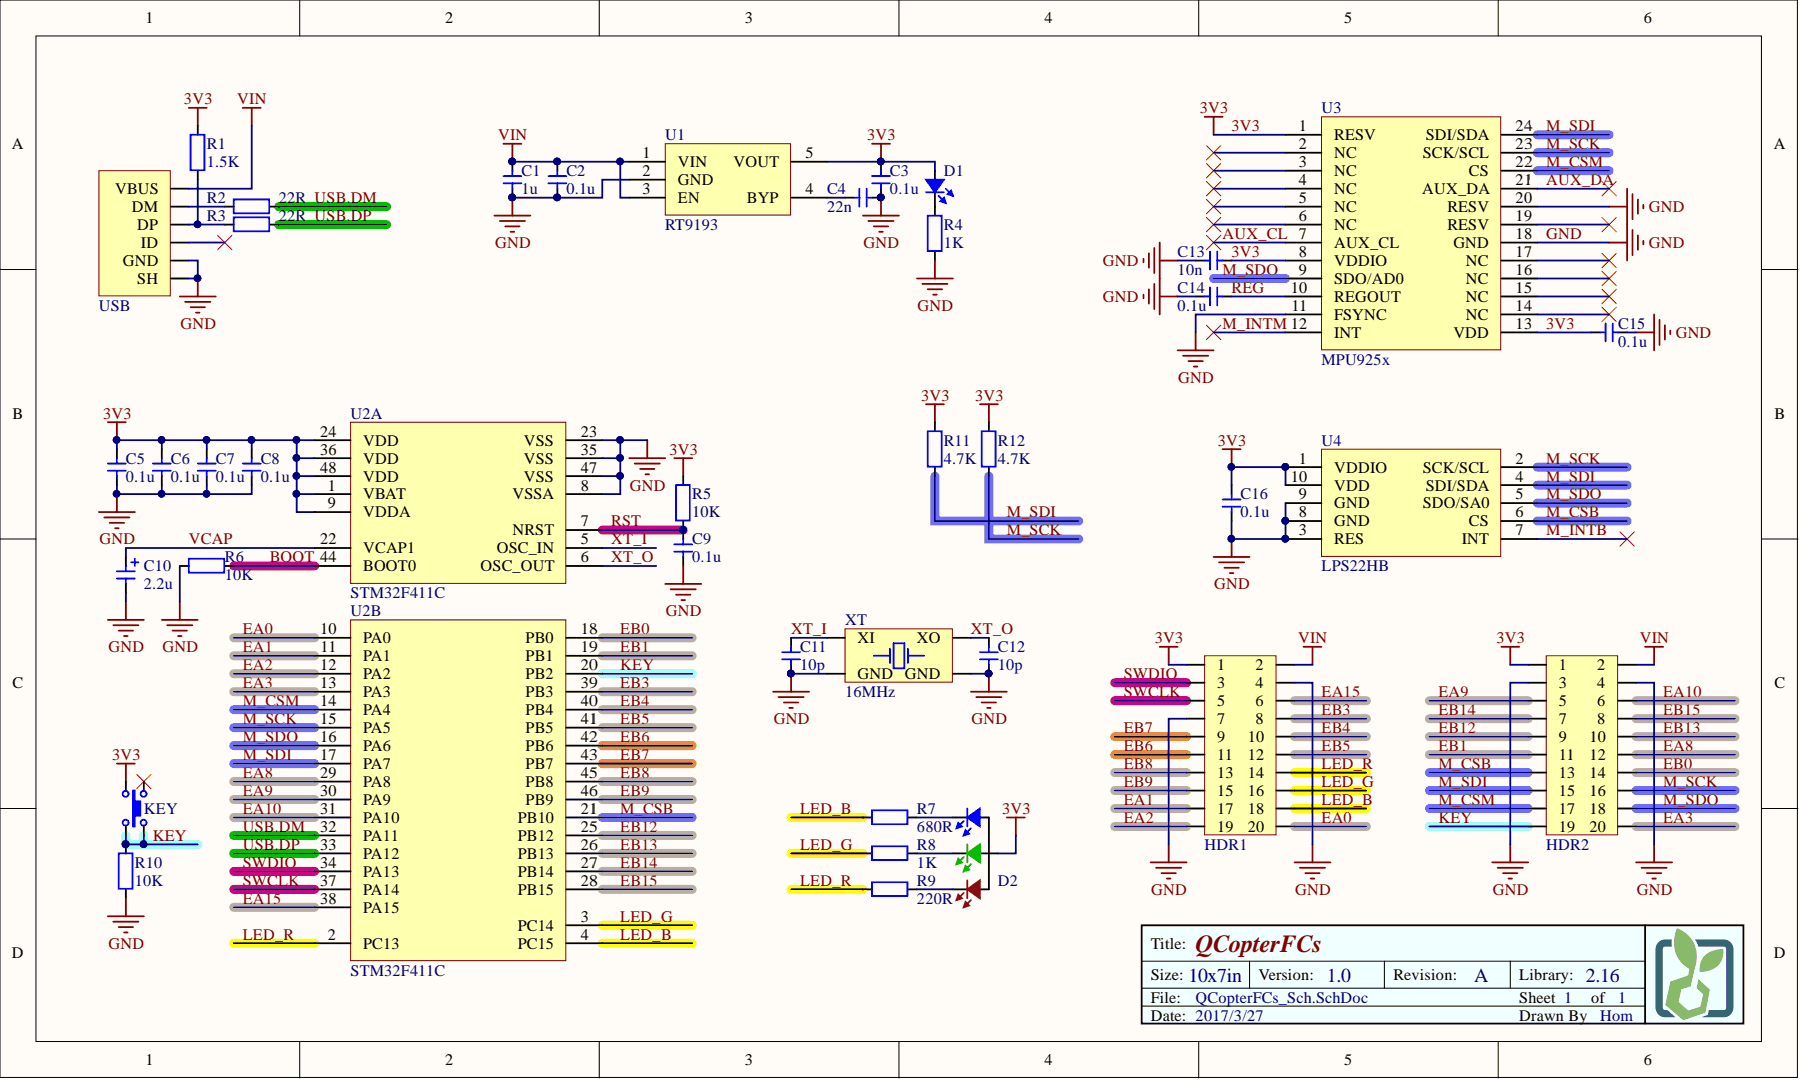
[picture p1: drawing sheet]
# Altium project QCopterFCs.PrjPCB
1 sheet, 39 parts. Net scope: global (net labels, ports and power ports of the same name join across sheets).
Board file: QCopterFCs_Pcb.PcbDoc

## Sheet QCopterFCs_Sch.SchDoc: QCopterFCs
size 254 x 152 mm; Author: Hom; CompanyName: KitSprout; DrawnBy: Hom; Engineer: Hom; Organization: KitSprout; Revision: A; SheetNumber: 1; SheetTotal: 1; Version: 1.0; LibVersion: 2.16

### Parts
C1  value 1u  [CAP_0603]  (hidden comment: Cap_0603)
C2  value 0.1u  [CAP_0603]  (hidden comment: Cap_0603)
C3  value 0.1u  [CAP_0603]  (hidden comment: Cap_0603)
C4  value 22n  [CAP_0603]  (hidden comment: Cap_0603)
C5  value 0.1u  [CAP_0402]  (hidden comment: Cap_0402)
C6  value 0.1u  [CAP_0402]  (hidden comment: Cap_0402)
C7  value 0.1u  [CAP_0402]  (hidden comment: Cap_0402)
C8  value 0.1u  [CAP_0402]  (hidden comment: Cap_0402)
C9  value 0.1u  [CAP_0402]  (hidden comment: Cap_0402)
C10  value 2.2u  [CAP_TAN_P0805]  (hidden comment: Cap_Tan_0805)
C11  value 10p  [CAP_0402]  (hidden comment: Cap_0402)
C12  value 10p  [CAP_0402]  (hidden comment: Cap_0402)
C13  value 10n  [CAP_0402]  (hidden comment: Cap_0402)
C14  value 0.1u  [CAP_0402]  (hidden comment: Cap_0402)
C15  value 0.1u  [CAP_0402]  (hidden comment: Cap_0402)
C16  value 0.1u  [CAP_0402]  (hidden comment: Cap_0402)
D1  LED_0603  [LED_0603_YELLOW]  (value not drawn)
D2  LED_1616_RGB  [LED_1616_RGB]  (value not drawn)
HDR1  HDR2x10_1.27  [HDR2X10_1.27_180S]  (value not drawn)
HDR2  HDR2x10_1.27  [HDR2X10_1.27_180S]  (value not drawn)
KEY  ButtonTACT  [ButtonTACT_3.5*3.55_90]  (value not drawn)
R1  value 1.5K  [RES_0402]  (hidden comment: Res_0402)
R2  value 22R  [RES_0402]  (hidden comment: Res_0402)
R3  value 22R  [RES_0402]  (hidden comment: Res_0402)
R4  value 1K  [RES_0603]  (hidden comment: Res_0603)
R5  value 10K  [RES_0402]  (hidden comment: Res_0402)
R6  value 10K  [RES_0402]  (hidden comment: Res_0402)
R7  value 680R  [RES_0402]  (hidden comment: Res_0402)
R8  value 1K  [RES_0402]  (hidden comment: Res_0402)
R9  value 220R  [RES_0402]  (hidden comment: Res_0402)
R10  value 10K  [RES_0402]  (hidden comment: Res_0402)
R11  value 4.7K  [RES_0402]  (hidden comment: Res_0402)
R12  value 4.7K  [RES_0402]  (hidden comment: Res_0402)
U1  RT9193  [SOT23-5]
U2  STM32F411C  [QFN_P0.5_48]  (parts A,B of 2)
U3  MPU925x  [QFN_P0.4_24]
U4  LPS22HB  [HCLGA-2x2_10]
USB  USB_Micro  [USB_Micro-AB]  (value not drawn)
XT  value 16MHz  [XT_2520_4]  (hidden comment: XTAL_2520_4P)

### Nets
3V3: C3.2 C5.2 C6.2 C7.2 C8.2 C13.1 C15.2 C16.1 D1.1(A) D2.4(A) HDR1.1 HDR2.1 KEY.3 R1.2 R5.1 R11.1 R12.1 U1.5(VOUT) U2.1(VBAT) U2.9(VDDA) U2.24(VDD) U2.36(VDD) U2.48(VDD) U3.1(RESV) U3.8(VDDIO) U3.13(VDD) U4.1(VDDIO) U4.10(VDD)
GND: C1.1 C2.1 C3.1 C4.1 C5.1 C6.1 C7.1 C8.1 C9.1 C10.2 C11.1 C12.1 C13.2 C14.2 C15.1 C16.2 HDR1.4 HDR1.7 HDR2.3 HDR2.4 R4.1 R6.1 R10.2 U1.2(GND) U2.8(VSSA) U2.23(VSS) U2.35(VSS) U2.47(VSS) U3.11(FSYNC) U3.18(GND) U3.20(RESV) U4.3(RES) U4.8(GND) U4.9(GND) USB.0(SH) USB.5(GND) XT.2(GND) XT.4(GND)
VIN: C1.2 C2.2 HDR1.2 HDR2.2 U1.1(VIN) U1.3(EN) USB.1(VBUS)
AUX_CL: U3.7(AUX_CL)
AUX_DA: U3.21(AUX_DA)
BOOT: R6.2 U2.44(BOOT0)
EA0: HDR1.20 U2.10(PA0)
EA1: HDR1.17 U2.11(PA1)
EA2: HDR1.19 U2.12(PA2)
EA3: HDR2.20 U2.13(PA3)
EA8: HDR2.12 U2.29(PA8)
EA9: HDR2.5 U2.30(PA9)
EA10: HDR2.6 U2.31(PA10)
EA15: HDR1.6 U2.38(PA15)
EB0: HDR2.14 U2.18(PB0)
EB1: HDR2.11 U2.19(PB1)
EB3: HDR1.8 U2.39(PB3)
EB4: HDR1.10 U2.40(PB4)
EB5: HDR1.12 U2.41(PB5)
EB6: HDR1.11 U2.42(PB6)
EB7: HDR1.9 U2.43(PB7)
EB8: HDR1.13 U2.45(PB8)
EB9: HDR1.15 U2.46(PB9)
EB12: HDR2.9 U2.25(PB12)
EB13: HDR2.10 U2.26(PB13)
EB14: HDR2.7 U2.27(PB14)
EB15: HDR2.8 U2.28(PB15)
KEY: HDR2.19 KEY.2 KEY.4 R10.1 U2.20(PB2)
LED_B: HDR1.18 R7.2 U2.4(PC15)
LED_G: HDR1.16 R8.2 U2.3(PC14)
LED_R: HDR1.14 R9.2 U2.2(PC13)
M_CSB: HDR2.13 U2.21(PB10) U4.6(CS)
M_CSM: HDR2.17 U2.14(PA4) U3.22(CS)
M_INTB: U4.7(INT)
M_INTM: U3.12(INT)
M_SCK: HDR2.16 R12.2 U2.15(PA5) U3.23(SCK/SCL) U4.2(SCK/SCL)
M_SDI: HDR2.15 R11.2 U2.17(PA7) U3.24(SDI/SDA) U4.4(SDI/SDA)
M_SDO: HDR2.18 U2.16(PA6) U3.9(SDO/AD0) U4.5(SDO/SA0)
REG: C14.1 U3.10(REGOUT)
RST: C9.2 R5.2 U2.7(NRST)
SWCLK: HDR1.5 U2.37(PA14)
SWDIO: HDR1.3 U2.34(PA13)
USB.DM: R2.1 U2.32(PA11)
USB.DP: R3.1 U2.33(PA12)
VCAP: C10.1 U2.22(VCAP1)
XT_I: C11.2 U2.5(OSC_IN) XT.1(XI)
XT_O: C12.2 U2.6(OSC_OUT) XT.3(XO)
NetC4_2: C4.2 U1.4(BYP)
NetD1_2: D1.2(K) R4.2
NetD2_1: D2.1(R) R9.1
NetD2_2: D2.2(G) R8.1
NetD2_3: D2.3(B) R7.1
NetR1_1: R1.1 R3.2 USB.3(DP)
NetR2_2: R2.2 USB.2(DM)

Not connected (* = marked no-connect by the designer): KEY 1*; U3 2(NC)* 3(NC)* 4(NC)* 5(NC)* 6(NC)* 14(NC)* 15(NC)* 16(NC)* 17(NC)* 19(RESV)*; USB 4(ID)*

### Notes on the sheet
- Title:
- Size:
- Date:
- File:
- 10x7in
- Version:
- Revision:
- Sheet
- Drawn By
- Library:
- of
